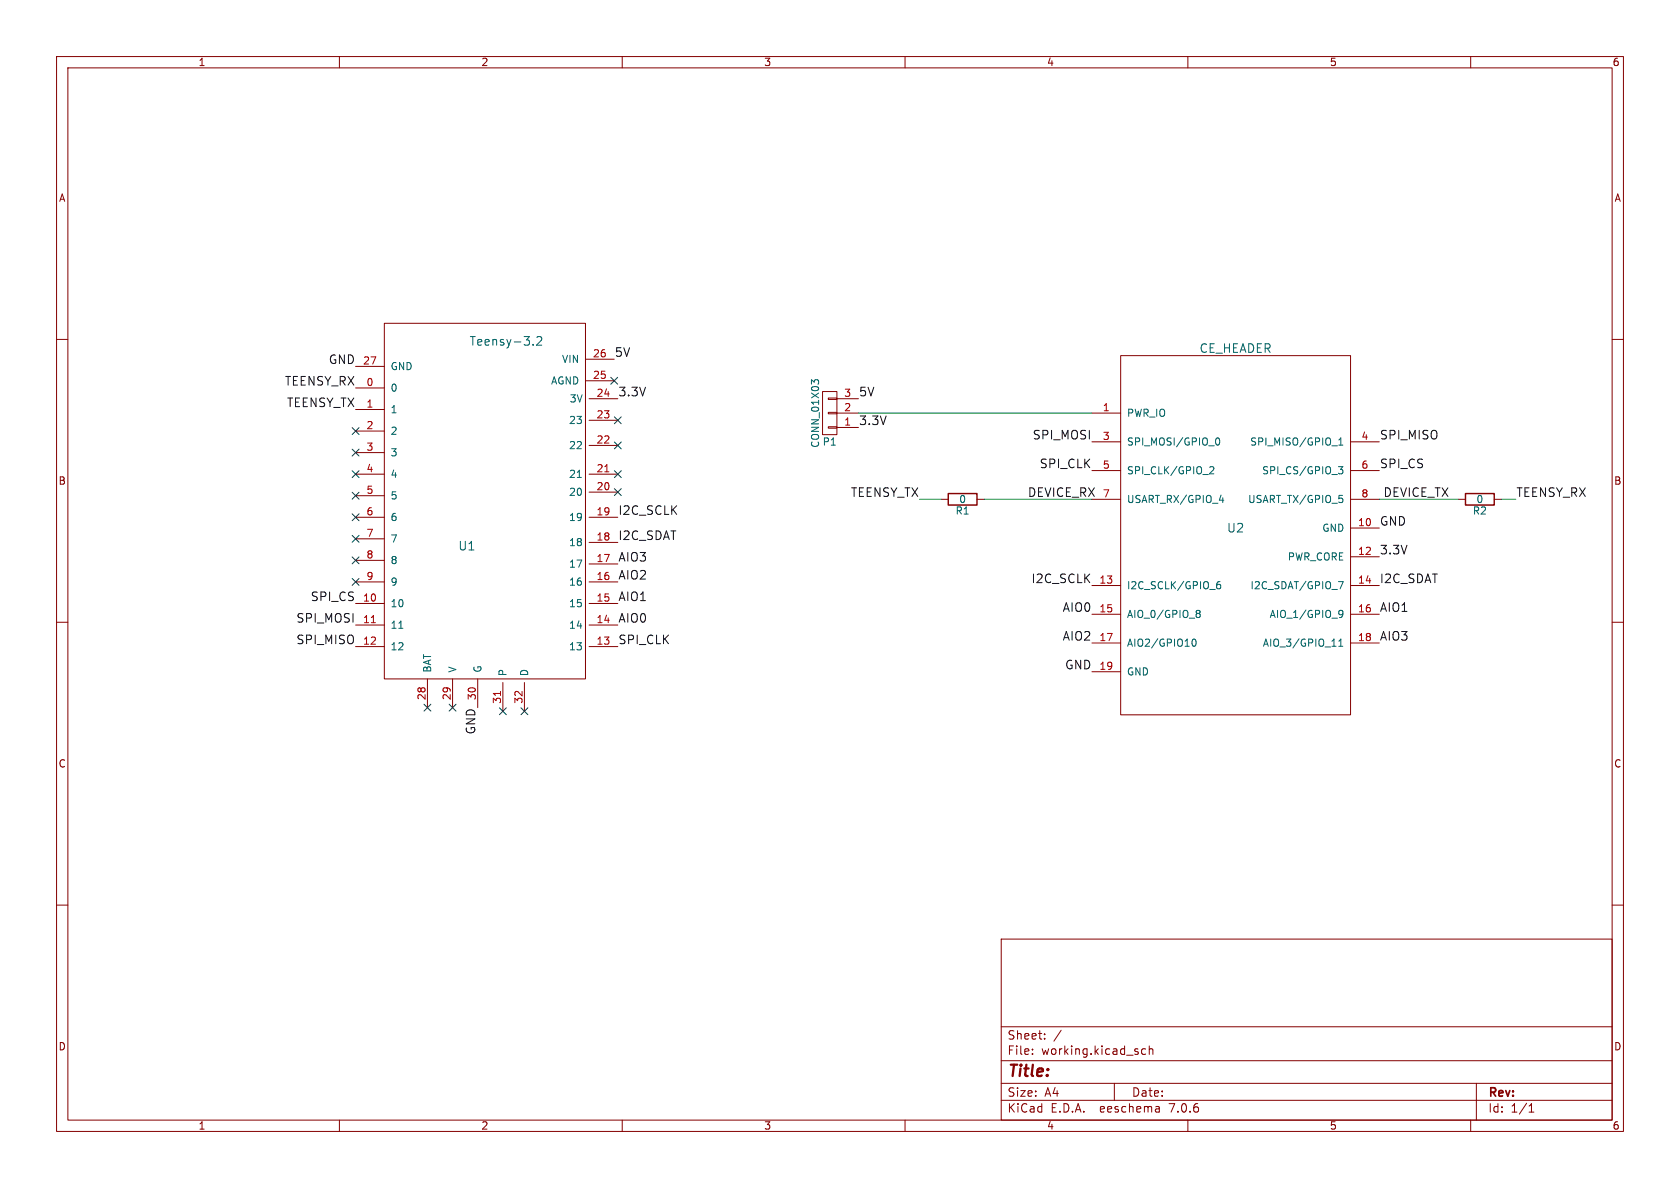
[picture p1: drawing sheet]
(kicad_sch (version 20230121) (generator eeschema)

 (paper "A4")

 (lib_symbols
  (symbol "TeensyConverter-rescue:CONN_01X03" (pin_names (offset 1.016) hide) (in_bom yes) (on_board yes)
   (property "Reference" "P" (at 0 5.08 0) (effects (font (size 1.27 1.27))))
   (property "Value" "CONN_01X03" (at 2.54 0 90) (effects (font (size 1.27 1.27))))
   (property "Footprint" "" (at 0 0 0) (effects (font (size 1.27 1.27))))
   (property "Datasheet" "" (at 0 0 0) (effects (font (size 1.27 1.27))))
   (symbol "CONN_01X03_0_1"
    (rectangle (start -1.27 -2.413) (end 0.254 -2.667) (stroke (width 0) (type solid)) (fill (type none)))
    (rectangle (start -1.27 0.127) (end 0.254 -0.127) (stroke (width 0) (type solid)) (fill (type none)))
    (rectangle (start -1.27 2.667) (end 0.254 2.413) (stroke (width 0) (type solid)) (fill (type none)))
    (rectangle (start -1.27 3.81) (end 1.27 -3.81) (stroke (width 0) (type solid)) (fill (type none))))
   (symbol "CONN_01X03_1_1"
    (pin passive line (at -5.08 2.54 0) (length 3.81) (name "P1" (effects (font (size 1.27 1.27)))) (number "1" (effects (font (size 1.27 1.27)))))
    (pin passive line (at -5.08 0 0) (length 3.81) (name "P2" (effects (font (size 1.27 1.27)))) (number "2" (effects (font (size 1.27 1.27)))))
    (pin passive line (at -5.08 -2.54 0) (length 3.81) (name "P3" (effects (font (size 1.27 1.27)))) (number "3" (effects (font (size 1.27 1.27)))))))
  (symbol "TeensyConverter-rescue:R" (pin_numbers hide) (pin_names (offset 0)) (in_bom yes) (on_board yes)
   (property "Reference" "R" (at 2.032 0 90) (effects (font (size 1.27 1.27))))
   (property "Value" "R" (at 0 0 90) (effects (font (size 1.27 1.27))))
   (property "Footprint" "" (at -1.778 0 90) (effects (font (size 1.27 1.27))))
   (property "Datasheet" "" (at 0 0 0) (effects (font (size 1.27 1.27))))
   (symbol "R_0_1"
    (rectangle (start -1.016 -2.54) (end 1.016 2.54) (stroke (width 0.254) (type solid)) (fill (type none))))
   (symbol "R_1_1"
    (pin passive line (at 0 3.81 270) (length 1.27) (name "~" (effects (font (size 1.27 1.27)))) (number "1" (effects (font (size 1.27 1.27)))))
    (pin passive line (at 0 -3.81 90) (length 1.27) (name "~" (effects (font (size 1.27 1.27)))) (number "2" (effects (font (size 1.27 1.27)))))))
  (symbol "ce_header:CE_HEADER" (pin_names (offset 1.016)) (in_bom yes) (on_board yes)
   (property "Reference" "U" (at 0 0 0) (effects (font (size 1.524 1.524))))
   (property "Value" "CE_HEADER" (at 0 31.75 0) (effects (font (size 1.524 1.524))))
   (property "Footprint" "" (at 0 0 0) (effects (font (size 1.524 1.524)) hide))
   (property "Datasheet" "" (at 0 0 0) (effects (font (size 1.524 1.524)) hide))
   (symbol "CE_HEADER_0_1"
    (rectangle (start -20.32 30.48) (end 20.32 -33.02) (stroke (width 0) (type solid)) (fill (type none))))
   (symbol "CE_HEADER_1_1"
    (pin input line (at -25.4 20.32 0) (length 5.08) (name "PWR_IO" (effects (font (size 1.27 1.27)))) (number "1" (effects (font (size 1.27 1.27)))))
    (pin input line (at 25.4 0 180) (length 5.08) (name "GND" (effects (font (size 1.27 1.27)))) (number "10" (effects (font (size 1.27 1.27)))))
    (pin input line (at 25.4 -5.08 180) (length 5.08) (name "PWR_CORE" (effects (font (size 1.27 1.27)))) (number "12" (effects (font (size 1.27 1.27)))))
    (pin input line (at -25.4 -10.16 0) (length 5.08) (name "I2C_SCLK/GPIO_6" (effects (font (size 1.27 1.27)))) (number "13" (effects (font (size 1.27 1.27)))))
    (pin input line (at 25.4 -10.16 180) (length 5.08) (name "I2C_SDAT/GPIO_7" (effects (font (size 1.27 1.27)))) (number "14" (effects (font (size 1.27 1.27)))))
    (pin input line (at -25.4 -15.24 0) (length 5.08) (name "AIO_0/GPIO_8" (effects (font (size 1.27 1.27)))) (number "15" (effects (font (size 1.27 1.27)))))
    (pin input line (at 25.4 -15.24 180) (length 5.08) (name "AIO_1/GPIO_9" (effects (font (size 1.27 1.27)))) (number "16" (effects (font (size 1.27 1.27)))))
    (pin input line (at -25.4 -20.32 0) (length 5.08) (name "AIO2/GPIO10" (effects (font (size 1.27 1.27)))) (number "17" (effects (font (size 1.27 1.27)))))
    (pin input line (at 25.4 -20.32 180) (length 5.08) (name "AIO_3/GPIO_11" (effects (font (size 1.27 1.27)))) (number "18" (effects (font (size 1.27 1.27)))))
    (pin input line (at -25.4 -25.4 0) (length 5.08) (name "GND" (effects (font (size 1.27 1.27)))) (number "19" (effects (font (size 1.27 1.27)))))
    (pin input line (at -25.4 15.24 0) (length 5.08) (name "SPI_MOSI/GPIO_0" (effects (font (size 1.27 1.27)))) (number "3" (effects (font (size 1.27 1.27)))))
    (pin input line (at 25.4 15.24 180) (length 5.08) (name "SPI_MISO/GPIO_1" (effects (font (size 1.27 1.27)))) (number "4" (effects (font (size 1.27 1.27)))))
    (pin input line (at -25.4 10.16 0) (length 5.08) (name "SPI_CLK/GPIO_2" (effects (font (size 1.27 1.27)))) (number "5" (effects (font (size 1.27 1.27)))))
    (pin input line (at 25.4 10.16 180) (length 5.08) (name "SPI_CS/GPIO_3" (effects (font (size 1.27 1.27)))) (number "6" (effects (font (size 1.27 1.27)))))
    (pin input line (at -25.4 5.08 0) (length 5.08) (name "USART_RX/GPIO_4" (effects (font (size 1.27 1.27)))) (number "7" (effects (font (size 1.27 1.27)))))
    (pin input line (at 25.4 5.08 180) (length 5.08) (name "USART_TX/GPIO_5" (effects (font (size 1.27 1.27)))) (number "8" (effects (font (size 1.27 1.27)))))))
  (symbol "teensy-32:Teensy-3.2" (pin_names (offset 1.016)) (in_bom yes) (on_board yes)
   (property "Reference" "U" (at 3.81 -6.35 0) (effects (font (size 1.524 1.524))))
   (property "Value" "Teensy-3.2" (at -3.175 29.845 0) (effects (font (size 1.524 1.524))))
   (property "Footprint" "" (at -5.715 -8.255 0) (effects (font (size 1.524 1.524)) hide))
   (property "Datasheet" "" (at -5.715 -8.255 0) (effects (font (size 1.524 1.524)) hide))
   (symbol "Teensy-3.2_0_1"
    (rectangle (start -17.145 33.02) (end 18.415 -29.845) (stroke (width 0) (type solid)) (fill (type none))))
   (symbol "Teensy-3.2_1_1"
    (pin input line (at 23.495 21.59 180) (length 5.08) (name "0" (effects (font (size 1.27 1.27)))) (number "0" (effects (font (size 1.27 1.27)))))
    (pin input line (at 23.495 17.78 180) (length 5.08) (name "1" (effects (font (size 1.27 1.27)))) (number "1" (effects (font (size 1.27 1.27)))))
    (pin input line (at 23.495 -16.51 180) (length 5.08) (name "10" (effects (font (size 1.27 1.27)))) (number "10" (effects (font (size 1.27 1.27)))))
    (pin input line (at 23.495 -20.32 180) (length 5.08) (name "11" (effects (font (size 1.27 1.27)))) (number "11" (effects (font (size 1.27 1.27)))))
    (pin input line (at 23.495 -24.13 180) (length 5.08) (name "12" (effects (font (size 1.27 1.27)))) (number "12" (effects (font (size 1.27 1.27)))))
    (pin input line (at -22.86 -24.13 0) (length 5.08) (name "13" (effects (font (size 1.27 1.27)))) (number "13" (effects (font (size 1.27 1.27)))))
    (pin input line (at -22.86 -20.32 0) (length 5.08) (name "14" (effects (font (size 1.27 1.27)))) (number "14" (effects (font (size 1.27 1.27)))))
    (pin input line (at -22.86 -16.51 0) (length 5.08) (name "15" (effects (font (size 1.27 1.27)))) (number "15" (effects (font (size 1.27 1.27)))))
    (pin input line (at -22.86 -12.7 0) (length 5.08) (name "16" (effects (font (size 1.27 1.27)))) (number "16" (effects (font (size 1.27 1.27)))))
    (pin input line (at -22.86 -9.525 0) (length 5.08) (name "17" (effects (font (size 1.27 1.27)))) (number "17" (effects (font (size 1.27 1.27)))))
    (pin input line (at -22.86 -5.715 0) (length 5.08) (name "18" (effects (font (size 1.27 1.27)))) (number "18" (effects (font (size 1.27 1.27)))))
    (pin input line (at -22.86 -1.27 0) (length 5.08) (name "19" (effects (font (size 1.27 1.27)))) (number "19" (effects (font (size 1.27 1.27)))))
    (pin input line (at 23.495 13.97 180) (length 5.08) (name "2" (effects (font (size 1.27 1.27)))) (number "2" (effects (font (size 1.27 1.27)))))
    (pin input line (at -22.86 3.175 0) (length 5.08) (name "20" (effects (font (size 1.27 1.27)))) (number "20" (effects (font (size 1.27 1.27)))))
    (pin input line (at -22.86 6.35 0) (length 5.08) (name "21" (effects (font (size 1.27 1.27)))) (number "21" (effects (font (size 1.27 1.27)))))
    (pin input line (at -22.86 11.43 0) (length 5.08) (name "22" (effects (font (size 1.27 1.27)))) (number "22" (effects (font (size 1.27 1.27)))))
    (pin input line (at -22.86 15.875 0) (length 5.08) (name "23" (effects (font (size 1.27 1.27)))) (number "23" (effects (font (size 1.27 1.27)))))
    (pin input line (at -22.86 19.685 0) (length 5.08) (name "3V" (effects (font (size 1.27 1.27)))) (number "24" (effects (font (size 1.27 1.27)))))
    (pin input line (at -22.225 22.86 0) (length 5.08) (name "AGND" (effects (font (size 1.27 1.27)))) (number "25" (effects (font (size 1.27 1.27)))))
    (pin input line (at -22.225 26.67 0) (length 5.08) (name "VIN" (effects (font (size 1.27 1.27)))) (number "26" (effects (font (size 1.27 1.27)))))
    (pin input line (at 23.495 25.4 180) (length 5.08) (name "GND" (effects (font (size 1.27 1.27)))) (number "27" (effects (font (size 1.27 1.27)))))
    (pin input line (at 10.795 -34.925 90) (length 5.08) (name "BAT" (effects (font (size 1.27 1.27)))) (number "28" (effects (font (size 1.27 1.27)))))
    (pin input line (at 6.35 -34.925 90) (length 5.08) (name "V" (effects (font (size 1.27 1.27)))) (number "29" (effects (font (size 1.27 1.27)))))
    (pin input line (at 23.495 10.16 180) (length 5.08) (name "3" (effects (font (size 1.27 1.27)))) (number "3" (effects (font (size 1.27 1.27)))))
    (pin input line (at 1.905 -34.925 90) (length 5.08) (name "G" (effects (font (size 1.27 1.27)))) (number "30" (effects (font (size 1.27 1.27)))))
    (pin input line (at -2.54 -35.56 90) (length 5.08) (name "P" (effects (font (size 1.27 1.27)))) (number "31" (effects (font (size 1.27 1.27)))))
    (pin input line (at -6.35 -35.56 90) (length 5.08) (name "D" (effects (font (size 1.27 1.27)))) (number "32" (effects (font (size 1.27 1.27)))))
    (pin input line (at 23.495 6.35 180) (length 5.08) (name "4" (effects (font (size 1.27 1.27)))) (number "4" (effects (font (size 1.27 1.27)))))
    (pin input line (at 23.495 2.54 180) (length 5.08) (name "5" (effects (font (size 1.27 1.27)))) (number "5" (effects (font (size 1.27 1.27)))))
    (pin input line (at 23.495 -1.27 180) (length 5.08) (name "6" (effects (font (size 1.27 1.27)))) (number "6" (effects (font (size 1.27 1.27)))))
    (pin input line (at 23.495 -5.08 180) (length 5.08) (name "7" (effects (font (size 1.27 1.27)))) (number "7" (effects (font (size 1.27 1.27)))))
    (pin input line (at 23.495 -8.89 180) (length 5.08) (name "8" (effects (font (size 1.27 1.27)))) (number "8" (effects (font (size 1.27 1.27)))))
    (pin input line (at 23.495 -12.7 180) (length 5.08) (name "9" (effects (font (size 1.27 1.27)))) (number "9" (effects (font (size 1.27 1.27))))))))


 (no_connect (at 75.565 125.095))
 (no_connect (at 109.22 74.295))
 (no_connect (at 80.01 125.095))
 (no_connect (at 62.865 95.25))
 (no_connect (at 92.71 125.73))
 (no_connect (at 109.22 78.74))
 (no_connect (at 62.865 99.06))
 (no_connect (at 88.9 125.73))
 (no_connect (at 62.865 76.2))
 (no_connect (at 62.865 87.63))
 (no_connect (at 109.22 86.995))
 (no_connect (at 108.585 67.31))
 (no_connect (at 109.22 83.82))
 (no_connect (at 62.865 80.01))
 (no_connect (at 62.865 102.87))
 (no_connect (at 62.865 83.82))
 (no_connect (at 62.865 91.44))

 (wire (pts (xy 257.81 88.265) (xy 243.84 88.265)) (stroke (width 0) (type default)))
 (wire (pts (xy 193.04 88.265) (xy 173.99 88.265)) (stroke (width 0) (type default)))
 (wire (pts (xy 166.37 88.265) (xy 162.56 88.265)) (stroke (width 0) (type default)))
 (wire (pts (xy 193.04 73.025) (xy 151.765 73.025)) (stroke (width 0) (type default)))
 (wire (pts (xy 265.43 88.265) (xy 267.97 88.265)) (stroke (width 0) (type default)))

 (label "AIO3" (at 243.84 113.665 0) (effects (font (size 1.524 1.524)) (justify left bottom)))
 (label "AIO1" (at 109.22 106.68 0) (effects (font (size 1.524 1.524)) (justify left bottom)))
 (label "I2C_SDAT" (at 109.22 95.885 0) (effects (font (size 1.524 1.524)) (justify left bottom)))
 (label "5V" (at 151.765 70.485 0) (effects (font (size 1.524 1.524)) (justify left bottom)))
 (label "SPI_CLK" (at 109.22 114.3 0) (effects (font (size 1.524 1.524)) (justify left bottom)))
 (label "AIO3" (at 109.22 99.695 0) (effects (font (size 1.524 1.524)) (justify left bottom)))
 (label "GND" (at 84.455 125.095 270) (effects (font (size 1.524 1.524)) (justify right bottom)))
 (label "TEENSY_RX" (at 267.97 88.265 0) (effects (font (size 1.524 1.524)) (justify left bottom)))
 (label "TEENSY_TX" (at 62.865 72.39 180) (effects (font (size 1.524 1.524)) (justify right bottom)))
 (label "SPI_MOSI" (at 193.04 78.105 180) (effects (font (size 1.524 1.524)) (justify right bottom)))
 (label "3.3V" (at 109.22 70.485 0) (effects (font (size 1.524 1.524)) (justify left bottom)))
 (label "GND" (at 62.865 64.77 180) (effects (font (size 1.524 1.524)) (justify right bottom)))
 (label "AIO0" (at 109.22 110.49 0) (effects (font (size 1.524 1.524)) (justify left bottom)))
 (label "DEVICE_RX" (at 181.61 88.265 0) (effects (font (size 1.524 1.524)) (justify left bottom)))
 (label "AIO1" (at 243.84 108.585 0) (effects (font (size 1.524 1.524)) (justify left bottom)))
 (label "5V" (at 108.585 63.5 0) (effects (font (size 1.524 1.524)) (justify left bottom)))
 (label "SPI_MISO" (at 62.865 114.3 180) (effects (font (size 1.524 1.524)) (justify right bottom)))
 (label "SPI_MOSI" (at 62.865 110.49 180) (effects (font (size 1.524 1.524)) (justify right bottom)))
 (label "SPI_CS" (at 243.84 83.185 0) (effects (font (size 1.524 1.524)) (justify left bottom)))
 (label "AIO2" (at 109.22 102.87 0) (effects (font (size 1.524 1.524)) (justify left bottom)))
 (label "3.3V" (at 243.84 98.425 0) (effects (font (size 1.524 1.524)) (justify left bottom)))
 (label "GND" (at 243.84 93.345 0) (effects (font (size 1.524 1.524)) (justify left bottom)))
 (label "I2C_SCLK" (at 193.04 103.505 180) (effects (font (size 1.524 1.524)) (justify right bottom)))
 (label "GND" (at 193.04 118.745 180) (effects (font (size 1.524 1.524)) (justify right bottom)))
 (label "AIO0" (at 193.04 108.585 180) (effects (font (size 1.524 1.524)) (justify right bottom)))
 (label "SPI_CS" (at 62.865 106.68 180) (effects (font (size 1.524 1.524)) (justify right bottom)))
 (label "SPI_MISO" (at 243.84 78.105 0) (effects (font (size 1.524 1.524)) (justify left bottom)))
 (label "SPI_CLK" (at 193.04 83.185 180) (effects (font (size 1.524 1.524)) (justify right bottom)))
 (label "TEENSY_RX" (at 62.865 68.58 180) (effects (font (size 1.524 1.524)) (justify right bottom)))
 (label "AIO2" (at 193.04 113.665 180) (effects (font (size 1.524 1.524)) (justify right bottom)))
 (label "I2C_SCLK" (at 109.22 91.44 0) (effects (font (size 1.524 1.524)) (justify left bottom)))
 (label "3.3V" (at 151.765 75.565 0) (effects (font (size 1.524 1.524)) (justify left bottom)))
 (label "DEVICE_TX" (at 244.475 88.265 0) (effects (font (size 1.524 1.524)) (justify left bottom)))
 (label "TEENSY_TX" (at 162.56 88.265 180) (effects (font (size 1.524 1.524)) (justify right bottom)))
 (label "I2C_SDAT" (at 243.84 103.505 0) (effects (font (size 1.524 1.524)) (justify left bottom)))

 (symbol (lib_id "teensy-32:Teensy-3.2") (at 86.36 90.17 0) (mirror y) (unit 1) (in_bom yes) (on_board yes) (dnp no)
  (property "Reference" "U1" (at 82.55 96.52 0) (effects (font (size 1.524 1.524))))
  (property "Value" "Teensy-3.2" (at 89.535 60.325 0) (effects (font (size 1.524 1.524))))
  (property "Footprint" "TeensyConverter:Teensy-32" (at 92.075 98.425 0) (effects (font (size 1.524 1.524)) hide))
  (property "Datasheet" "" (at 92.075 98.425 0) (effects (font (size 1.524 1.524)) hide)) (pin "0") (pin "1") (pin "10") (pin "11") (pin "12") (pin "13") (pin "14") (pin "15") (pin "16") (pin "17") (pin "18") (pin "19") (pin "2") (pin "20") (pin "21") (pin "22") (pin "23") (pin "24") (pin "25") (pin "26") (pin "27") (pin "28") (pin "29") (pin "3") (pin "30") (pin "31") (pin "32") (pin "4") (pin "5") (pin "6") (pin "7") (pin "8") (pin "9"))

 (symbol (lib_id "ce_header:CE_HEADER") (at 218.44 93.345 0) (unit 1) (in_bom yes) (on_board yes) (dnp no)
  (property "Reference" "U2" (at 218.44 93.345 0) (effects (font (size 1.524 1.524))))
  (property "Value" "CE_HEADER" (at 218.44 61.595 0) (effects (font (size 1.524 1.524))))
  (property "Footprint" "TeensyConverter:CE_Header" (at 218.44 93.345 0) (effects (font (size 1.524 1.524)) hide))
  (property "Datasheet" "" (at 218.44 93.345 0) (effects (font (size 1.524 1.524)) hide)) (pin "1") (pin "10") (pin "12") (pin "13") (pin "14") (pin "15") (pin "16") (pin "17") (pin "18") (pin "19") (pin "3") (pin "4") (pin "5") (pin "6") (pin "7") (pin "8"))

 (symbol (lib_id "TeensyConverter-rescue:CONN_01X03") (at 146.685 73.025 180) (unit 1) (in_bom yes) (on_board yes) (dnp no)
  (property "Reference" "P1" (at 146.685 78.105 0) (effects (font (size 1.27 1.27))))
  (property "Value" "CONN_01X03" (at 144.145 73.025 90) (effects (font (size 1.27 1.27))))
  (property "Footprint" "Pin_Headers:Pin_Header_Straight_1x03_Pitch2.54mm" (at 146.685 73.025 0) (effects (font (size 1.27 1.27)) hide))
  (property "Datasheet" "" (at 146.685 73.025 0) (effects (font (size 1.27 1.27)))) (pin "1") (pin "2") (pin "3"))

 (symbol (lib_id "TeensyConverter-rescue:R") (at 170.18 88.265 270) (unit 1) (in_bom yes) (on_board yes) (dnp no)
  (property "Reference" "R1" (at 170.18 90.297 90) (effects (font (size 1.27 1.27))))
  (property "Value" "0" (at 170.18 88.265 90) (effects (font (size 1.27 1.27))))
  (property "Footprint" "Resistors_SMD:R_0805_HandSoldering" (at 170.18 86.487 90) (effects (font (size 1.27 1.27)) hide))
  (property "Datasheet" "" (at 170.18 88.265 0) (effects (font (size 1.27 1.27)))) (pin "1") (pin "2"))

 (symbol (lib_id "TeensyConverter-rescue:R") (at 261.62 88.265 270) (unit 1) (in_bom yes) (on_board yes) (dnp no)
  (property "Reference" "R2" (at 261.62 90.297 90) (effects (font (size 1.27 1.27))))
  (property "Value" "0" (at 261.62 88.265 90) (effects (font (size 1.27 1.27))))
  (property "Footprint" "Resistors_SMD:R_0805_HandSoldering" (at 261.62 86.487 90) (effects (font (size 1.27 1.27)) hide))
  (property "Datasheet" "" (at 261.62 88.265 0) (effects (font (size 1.27 1.27)))) (pin "1") (pin "2"))

 (sheet_instances (path "" (page "1"))))
